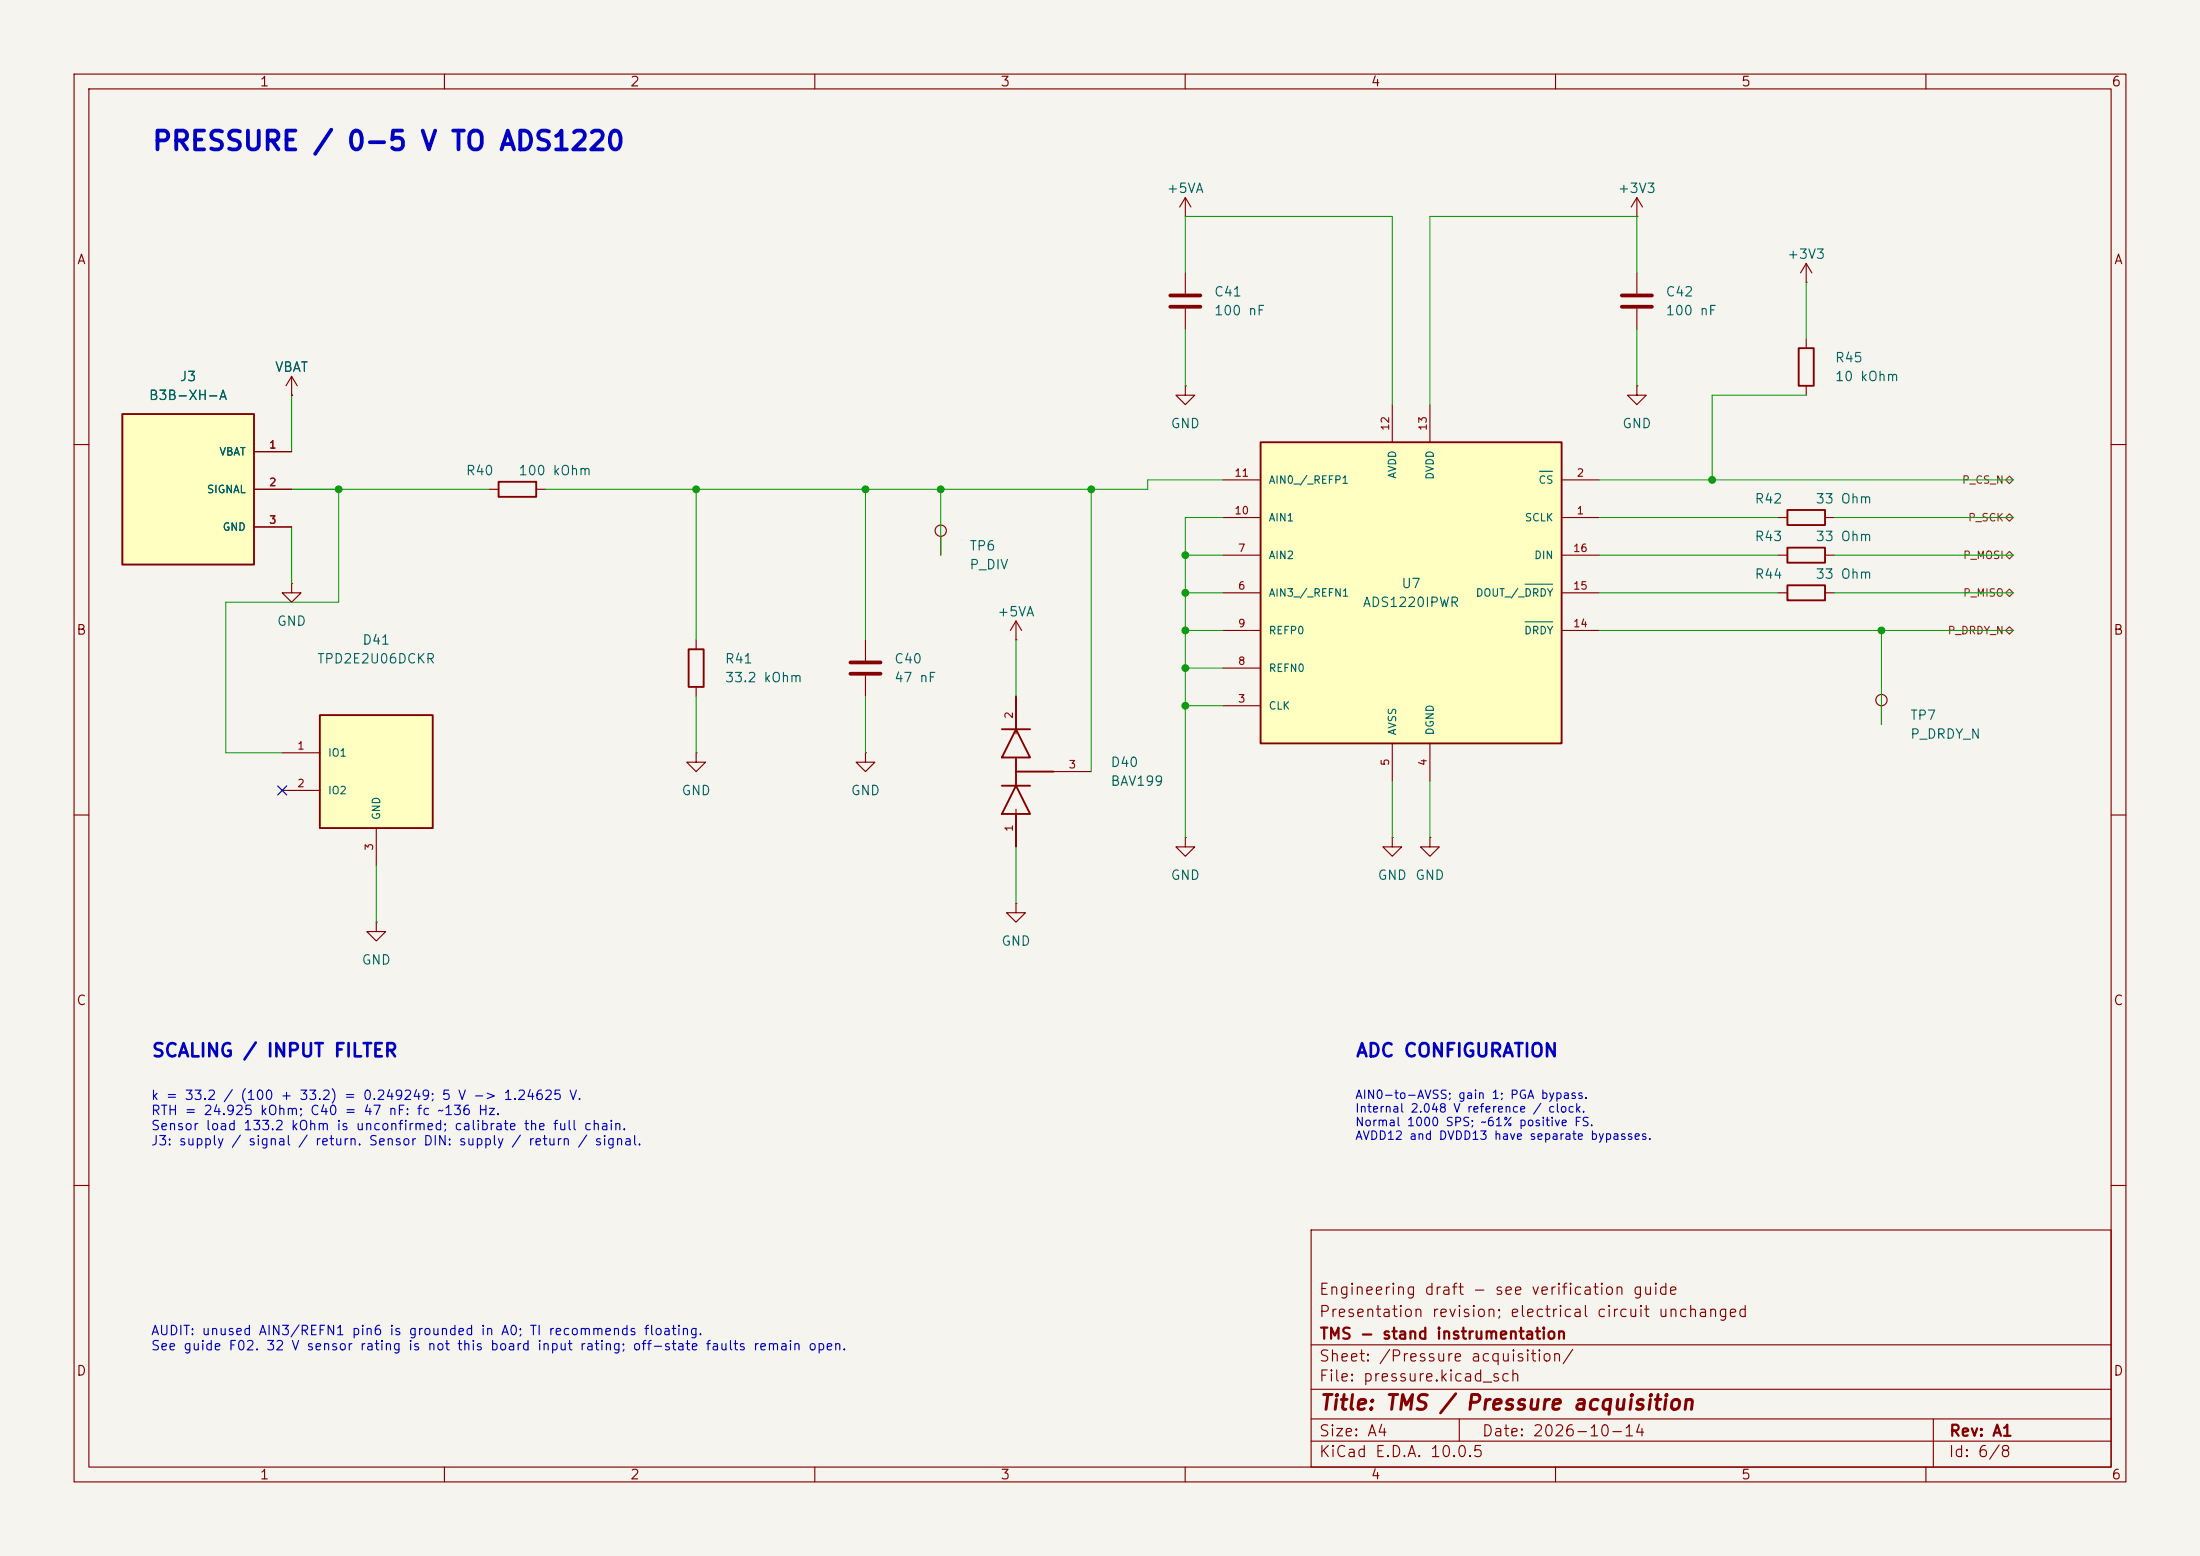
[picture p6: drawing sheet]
<svg xmlns="http://www.w3.org/2000/svg" width="297mm" height="210mm" viewBox="0 0 297 210" stroke-linecap="round" stroke-linejoin="round" font-family="sans-serif">
<path d="M0 0h297v210h-297z" fill="#f5f4ef" stroke="#f5f4ef" stroke-width=".14"/>
<g fill="none" stroke="#840000" stroke-width=".15">
<path d="M10 10h277v190h-277zM12 12h273v186h-273zM60 10v2M110 10v2M160 10v2M210 10v2M260 10v2M221 52.1v1.2h1.2l-1.2 1.3-1.3-1.3h1.3M221 52.1h.1M10 60h2M285 60h2M10 110h2"/>
<path d="M285 110h2M10 160h2M177 166h108v32h-108zM285 160h2M60 198v2M110 198v2M160 198v2M177 194.5h108M177 191.5h108M177 187.5h108M177 181.5h108M197 191.5v3"/>
<path d="M210 198v2M260 198v2M261 191.5v6.5"/>
</g>
<path d="M16.5 55.9h17.8v20.3h-17.8z" fill="#ffffc2"/>
<path d="M16.5 55.9h17.8v20.3h-17.8zM242.8 47h2.1v5.1h-2.1zM67.3 65h5.1v2.1h-5.1zM93 87.6h2v5.1h-2zM135.3 98.4h3.8M137.2 98.4l1.9 3.8h-3.8zM137.2 94v4.4M135.3 106h3.8M137.2 106l1.9 3.9h-3.8zM137.2 102.2v3.8M137.2 109.9v4.4M137.2 104.1h5" fill="none" stroke="#840000" stroke-width=".25"/>
<g fill="none" stroke="#840000" stroke-width=".15">
<path d="M221 36.8v2.8M243.8 38.1h.1M243.8 35.6l-.7 1.2M243.8 35.6l.8 1.2M243.8 35.6v2.5M39.4 53.3h.1M39.4 50.8l-.8 1.3M39.4 50.8l.7 1.3M39.4 50.8v2.5M221 41.7v2.8M243.8 45.7v1.3M243.8 52.1v1.2"/>
<path d="M34.3 61h5.1M34.3 66h5.1M34.3 71.1h5.1M39.4 78.7v1.3h1.2l-1.2 1.3-1.3-1.3h1.3M39.4 78.7h.1M66 66h1.3M72.4 66h1.3M94 86.4v1.2M94 92.7v1.3M137.2 94v5.1M94 101.6v1.3h1.2l-1.2 1.2-1.3-1.2h1.3M94 101.6h.1"/>
<path d="M137.2 109.2v5.1M142.2 104.1h5.1M160 113v1.3h1.3l-1.3 1.3-1.3-1.3h1.3M160 113h.1M188 113v1.3h1.2l-1.2 1.3-1.3-1.3h1.3M188 113h.1M50.8 124.5v1.2h1.3l-1.3 1.3-1.3-1.3h1.3M50.8 124.5h.1M137.2 121.9v1.3h1.2l-1.2 1.3-1.3-1.3h1.3M137.2 121.9h.1"/>
</g>
<path d="M218.9 39.9h4.1M218.9 41.4h4.1" fill="none" stroke="#840000" stroke-width=".51"/>
<path d="M170.2 59.7h40.6v40.6h-40.6z" fill="#ffffc2"/>
<path d="M170.2 59.7h40.6v40.6h-40.6zM241.3 68.8h5.1v2.1h-5.1zM241.3 73.9h5.1v2h-5.1zM241.3 79h5.1v2h-5.1z" fill="none" stroke="#840000" stroke-width=".25"/>
<g fill="none" stroke="#840000" stroke-width=".15">
<path d="M160 29.2h.1M160 26.7v2.5M160 36.8v2.8M160 26.7l-.7 1.2M160 26.7l.8 1.2M221 29.2h.1M221 26.7l-.8 1.2M221 26.7l.7 1.2M221 26.7v2.5M160 52.1v1.2h1.3l-1.3 1.3-1.3-1.3h1.3M160 52.1h.1M160 41.7v2.8"/>
<path d="M188 54.6v5.1M193 54.6v5.1M127 72.4v2.5M165.1 69.9h5.1M165.1 64.8h5.1M165.1 74.9h5.1M210.8 69.9h5.1M210.8 64.8h5.1M210.8 74.9h5.1M240 69.9h1.3M240 74.9h1.3M246.4 69.9h1.2"/>
<path d="M246.4 74.9h1.2M116.8 86.4v2.8M116.8 91.2v2.8M137.2 86.4h.1M137.2 83.8l-.8 1.3M137.2 83.8l.7 1.3M137.2 83.8v2.6M165.1 95.3h5.1M165.1 80h5.1M165.1 90.2h5.1M165.1 85.1h5.1M210.8 80h5.1"/>
<path d="M210.8 85.1h5.1M240 80h1.3M246.4 80h1.2M254 95.3v2.5M116.8 101.6v1.3h1.3l-1.3 1.2-1.2-1.2h1.2M116.8 101.6h.1M188 100.3v5.1M193 100.3v5.1"/>
<circle cx="127" cy="71.6" r=".76"/>
<circle cx="254" cy="94.5" r=".76"/>
</g>
<path d="M205.9 78.8h3.7M207.8 63.6h1.8M205.9 83.9h3.7" fill="none" stroke="#006464" stroke-width=".15"/>
<path d="M158 39.9h4.1M158 41.4h4.1M114.8 89.4h4.1M114.8 90.9h4.1" fill="none" stroke="#840000" stroke-width=".51"/>
<path d="M43.2 96.5h15.2v15.3h-15.2z" fill="#ffffc2"/>
<path d="M43.2 96.5h15.2v15.3h-15.2z" fill="none" stroke="#840000" stroke-width=".25"/>
<path d="M39.4 53.3h.1M34.3 61h5.1M34.3 66h5.1M34.3 71.1h5.1M38.1 101.6h5.1M38.1 106.7h5.1M50.8 111.8v5M193 113v1.3h1.3l-1.3 1.3-1.2-1.3h1.2M193 113h.1" fill="none" stroke="#840000" stroke-width=".15"/>
<path d="M270.8 74.9l.5-.5 .5 .5-.5 .5zM270.8 69.9l.5-.6 .5 .6-.5 .5zM270.8 64.8l.5-.5 .5 .5-.5 .5zM270.8 85.1l.5-.5 .5 .5-.5 .5zM270.8 80l.5-.5 .5 .5-.5 .5z" fill="none" stroke="#725600" stroke-width=".15"/>
<g fill="none" stroke="#009600" stroke-width=".14">
<path d="M160 36.8v-7.6h28v25.4M221 36.8v-7.6h-28v25.4M243.8 38.1v7.6M39.4 53.3v7.7M160 44.5v7.6M221 44.5v7.6M243.8 53.3h-12.7v11.5M39.4 66h26.6M39.4 71.1v7.6M45.7 66v15.3h-15.2v20.3h7.6M94 66v20.4M116.8 66v20.4"/>
<path d="M127 66v8.9M147.3 66v38.1M160 74.9h5.1M165.1 64.8h-10.2v1.2h-81.2M165.1 69.9h-5.1v43.1M215.9 64.8h55.9M215.9 74.9h24.1M215.9 69.9h24.1M247.6 74.9h24.2M247.6 69.9h24.2M94 94v7.6M116.8 94v7.6"/>
<path d="M137.2 86.4v7.6M160 85.1h5.1M160 80h5.1M160 90.2h5.1M160 95.3h5.1M215.9 85.1h55.9M215.9 80h24.1M247.6 80h24.2M254 85.1v12.7M50.8 116.8v7.7M137.2 114.3v7.6M188 105.4v7.6"/>
<path d="M193 105.4v7.6"/>
</g>
<path d="M37.5 106.1l1.2 1.2M38.7 106.1l-1.2 1.2" fill="none" stroke="#000084" stroke-width=".15"/>
<g fill="#009600" stroke="#009600" stroke-width=".14">
<circle cx="45.7" cy="66" r=".46"/>
<circle cx="94" cy="66" r=".46"/>
<circle cx="116.8" cy="66" r=".46"/>
<circle cx="160" cy="95.3" r=".46"/>
<circle cx="160" cy="90.2" r=".46"/>
<circle cx="127" cy="66" r=".46"/>
<circle cx="147.3" cy="66" r=".46"/>
<circle cx="160" cy="74.9" r=".46"/>
<circle cx="160" cy="80" r=".46"/>
<circle cx="160" cy="85.1" r=".46"/>
<circle cx="254" cy="85.1" r=".46"/>
<circle cx="231.1" cy="64.8" r=".46"/>
</g>
<text font-size="2.5" fill="#0000c2" x="20.4" y="20.9">PRESSURE / 0-5 V TO ADS1220</text>
<text font-size="2" fill="#840000" x="178" y="190.8">Title: TMS / Pressure acquisition</text>
<g font-size="1.8" fill="#0000c2">
<text x="20.4" y="143.1">SCALING / INPUT FILTER</text>
<text x="182.9" y="143.1">ADC CONFIGURATION</text>
</g>
<g font-size="1.5" fill="#840000">
<text x="178" y="178.1">Presentation revision; electrical circuit unchanged</text>
<text x="178" y="175.1">Engineering draft - see verification guide</text>
<text x="178" y="184.1">Sheet: /Pressure acquisition/</text>
<text x="178" y="181.1">TMS - stand instrumentation</text>
<text x="178" y="186.8">File: pressure.kicad_sch</text>
<text x="178" y="197">KiCad E.D.A. 10.0.5</text>
<text x="178" y="194.2">Size: A4</text>
<text x="200" y="194.2">Date: 2026-10-14</text>
<text x="263" y="197">Id: 6/8</text>
<text x="263" y="194.2">Rev: A1</text>
</g>
<g font-size="1.3" fill="#840000">
<text x="35" y="12">1</text>
<text x="85" y="12">2</text>
<text x="135" y="12">3</text>
<text x="185" y="12">4</text>
<text x="235" y="12">5</text>
<text x="285" y="12">6</text>
<text x="10.3" y="36">A</text>
<text x="285.3" y="36">A</text>
<text x="10.2" y="86">B</text>
<text x="285.2" y="86">B</text>
<text x="10.2" y="136">C</text>
<text x="285.2" y="136">C</text>
<text x="10.2" y="186">D</text>
<text x="285.2" y="186">D</text>
<text x="35" y="200">1</text>
<text x="85" y="200">2</text>
<text x="135" y="200">3</text>
<text x="185" y="200">4</text>
<text x="235" y="200">5</text>
<text x="285" y="200">6</text>
</g>
<g font-size="1.3" fill="#006464">
<text x="157.4" y="26.4">+5VA</text>
<text x="218.3" y="26.4">+3V3</text>
<text x="241.2" y="35.3">+3V3</text>
<text x="163.8" y="40.3">C41</text>
<text x="224.8" y="40.3">C42</text>
<text x="163.8" y="42.9">100 nF</text>
<text x="224.8" y="42.9">100 nF</text>
<text x="24.2" y="51.8">J3</text>
<text x="37" y="50.5">VBAT</text>
<text x="247.6" y="49.2">R45</text>
<text x="247.6" y="51.8">10 kOhm</text>
<text x="20" y="54.3">B3B-XH-A</text>
<text x="158" y="58.1">GND</text>
<text x="218.9" y="58.1">GND</text>
<text x="62.8" y="64.5">R40</text>
<text x="69.9" y="64.5">100 kOhm</text>
<text x="236.8" y="68.3">R42</text>
<text x="245" y="68.3">33 Ohm</text>
<text x="130.8" y="74.6">TP6</text>
<text x="130.8" y="77.2">P_DIV</text>
<text x="236.8" y="73.4">R43</text>
<text x="245" y="73.4">33 Ohm</text>
<text x="134.6" y="83.5">+5VA</text>
<text x="183.9" y="82.2">ADS1220IPWR</text>
<text x="189.1" y="79.7">U7</text>
<text x="236.8" y="78.4">R44</text>
<text x="245" y="78.4">33 Ohm</text>
<text x="37.3" y="84.8">GND</text>
<text x="42.7" y="89.9">TPD2E2U06DCKR</text>
<text x="48.8" y="87.3">D41</text>
<text x="97.8" y="89.9">R41</text>
<text x="120.6" y="89.9">C40</text>
<text x="97.8" y="92.4">33.2 kOhm</text>
<text x="120.6" y="92.4">47 nF</text>
<text x="257.8" y="97.5">TP7</text>
<text x="257.8" y="100">P_DRDY_N</text>
<text x="91.9" y="107.6">GND</text>
<text x="114.8" y="107.6">GND</text>
<text x="149.8" y="103.8">D40</text>
<text x="149.8" y="106.4">BAV199</text>
<text x="158" y="119.1">GND</text>
<text x="185.9" y="119.1">GND</text>
<text x="191" y="119.1">GND</text>
<text x="48.7" y="130.5">GND</text>
<text x="135.1" y="128">GND</text>
</g>
<g font-size="1.3" fill="#0000c2">
<text x="20.3" y="148.8">k = 33.2 / (100 + 33.2) = 0.249249; 5 V -&gt; 1.24625 V.</text>
<text x="20.3" y="150.8">RTH = 24.925 kOhm; C40 = 47 nF: fc ~136 Hz.</text>
<text x="20.3" y="152.9">Sensor load 133.2 kOhm is unconfirmed; calibrate the full chain.</text>
<text x="20.3" y="154.9">J3: supply / signal / return. Sensor DIN: supply / return / signal.</text>
<text x="20.3" y="180.5">AUDIT: unused AIN3/REFN1 pin6 is grounded in A0; TI recommends floating.</text>
<text x="20.3" y="182.6">See guide F02. 32 V sensor rating is not this board input rating; off-state faults remain open.</text>
</g>
<g font-size="1.1" fill="#0000c2">
<text x="182.9" y="148.6">AIN0-to-AVSS; gain 1; PGA bypass.</text>
<text x="182.9" y="150.4">Internal 2.048 V reference / clock.</text>
<text x="182.9" y="152.3">Normal 1000 SPS; ~61% positive FS.</text>
<text x="182.9" y="154.1">AVDD12 and DVDD13 have separate bypasses.</text>
</g>
<g font-size="1" fill="#a90000">
<text x="187.8" y="58.2" transform="rotate(-90 187.8 58.2)">12</text>
<text x="192.9" y="58.2" transform="rotate(-90 192.9 58.2)">13</text>
<text x="36.2" y="60.8">1</text>
<text x="36.2" y="65.9">2</text>
<text x="166.6" y="64.6">11</text>
<text x="212.8" y="64.6">2</text>
<text x="36.2" y="70.9">3</text>
<text x="166.6" y="69.7">10</text>
<text x="212.8" y="69.7">1</text>
<text x="167.1" y="74.7">7</text>
<text x="212.3" y="74.7">16</text>
<text x="167.1" y="79.8">6</text>
<text x="212.3" y="79.8">15</text>
<text x="167.1" y="90">8</text>
<text x="167.1" y="84.9">9</text>
<text x="212.3" y="84.9">14</text>
<text x="167.1" y="95.1">3</text>
<text x="40.1" y="101.4">1</text>
<text x="137" y="97.1" transform="rotate(-90 137 97.1)">2</text>
<text x="40.1" y="106.5">2</text>
<text x="144.2" y="104">3</text>
<text x="187.8" y="103.5" transform="rotate(-90 187.8 103.5)">5</text>
<text x="192.9" y="103.5" transform="rotate(-90 192.9 103.5)">4</text>
<text x="137" y="112.3" transform="rotate(-90 137 112.3)">1</text>
<text x="50.6" y="114.9" transform="rotate(-90 50.6 114.9)">3</text>
</g>
<g font-size="1" fill="#006464">
<text x="29.5" y="61.7">VBAT</text>
<text x="171.2" y="65.5">AIN0_/_REFP1</text>
<text x="188.7" y="64.7" transform="rotate(-90 188.7 64.7)">AVDD</text>
<text x="193.8" y="64.8" transform="rotate(-90 193.8 64.8)">DVDD</text>
<text x="207.6" y="65.5">CS</text>
<text x="27.8" y="66.8">SIGNAL</text>
<text x="30" y="71.9">GND</text>
<text x="171.2" y="70.6">AIN1</text>
<text x="205.8" y="70.6">SCLK</text>
<text x="171.2" y="75.7">AIN2</text>
<text x="207" y="75.7">DIN</text>
<text x="171.2" y="80.8">AIN3_/_REFN1</text>
<text x="199.2" y="80.8">DOUT_/_DRDY</text>
<text x="171.2" y="85.9">REFP0</text>
<text x="205.7" y="85.9">DRDY</text>
<text x="171.2" y="90.9">REFN0</text>
<text x="171.2" y="96">CLK</text>
<text x="188.7" y="99.3" transform="rotate(-90 188.7 99.3)">AVSS</text>
<text x="193.8" y="99.3" transform="rotate(-90 193.8 99.3)">DGND</text>
<text x="44.2" y="102.4">IO1</text>
<text x="44.2" y="107.4">IO2</text>
<text x="51.6" y="110.7" transform="rotate(-90 51.6 110.7)">GND</text>
</g>
<g font-size="1" fill="#725600">
<text x="264.8" y="65.5">P_CS_N</text>
<text x="265.6" y="70.6">P_SCK</text>
<text x="264.9" y="75.7">P_MOSI</text>
<text x="264.9" y="80.8">P_MISO</text>
<text x="262.9" y="85.9">P_DRDY_N</text>
</g>
</svg>
